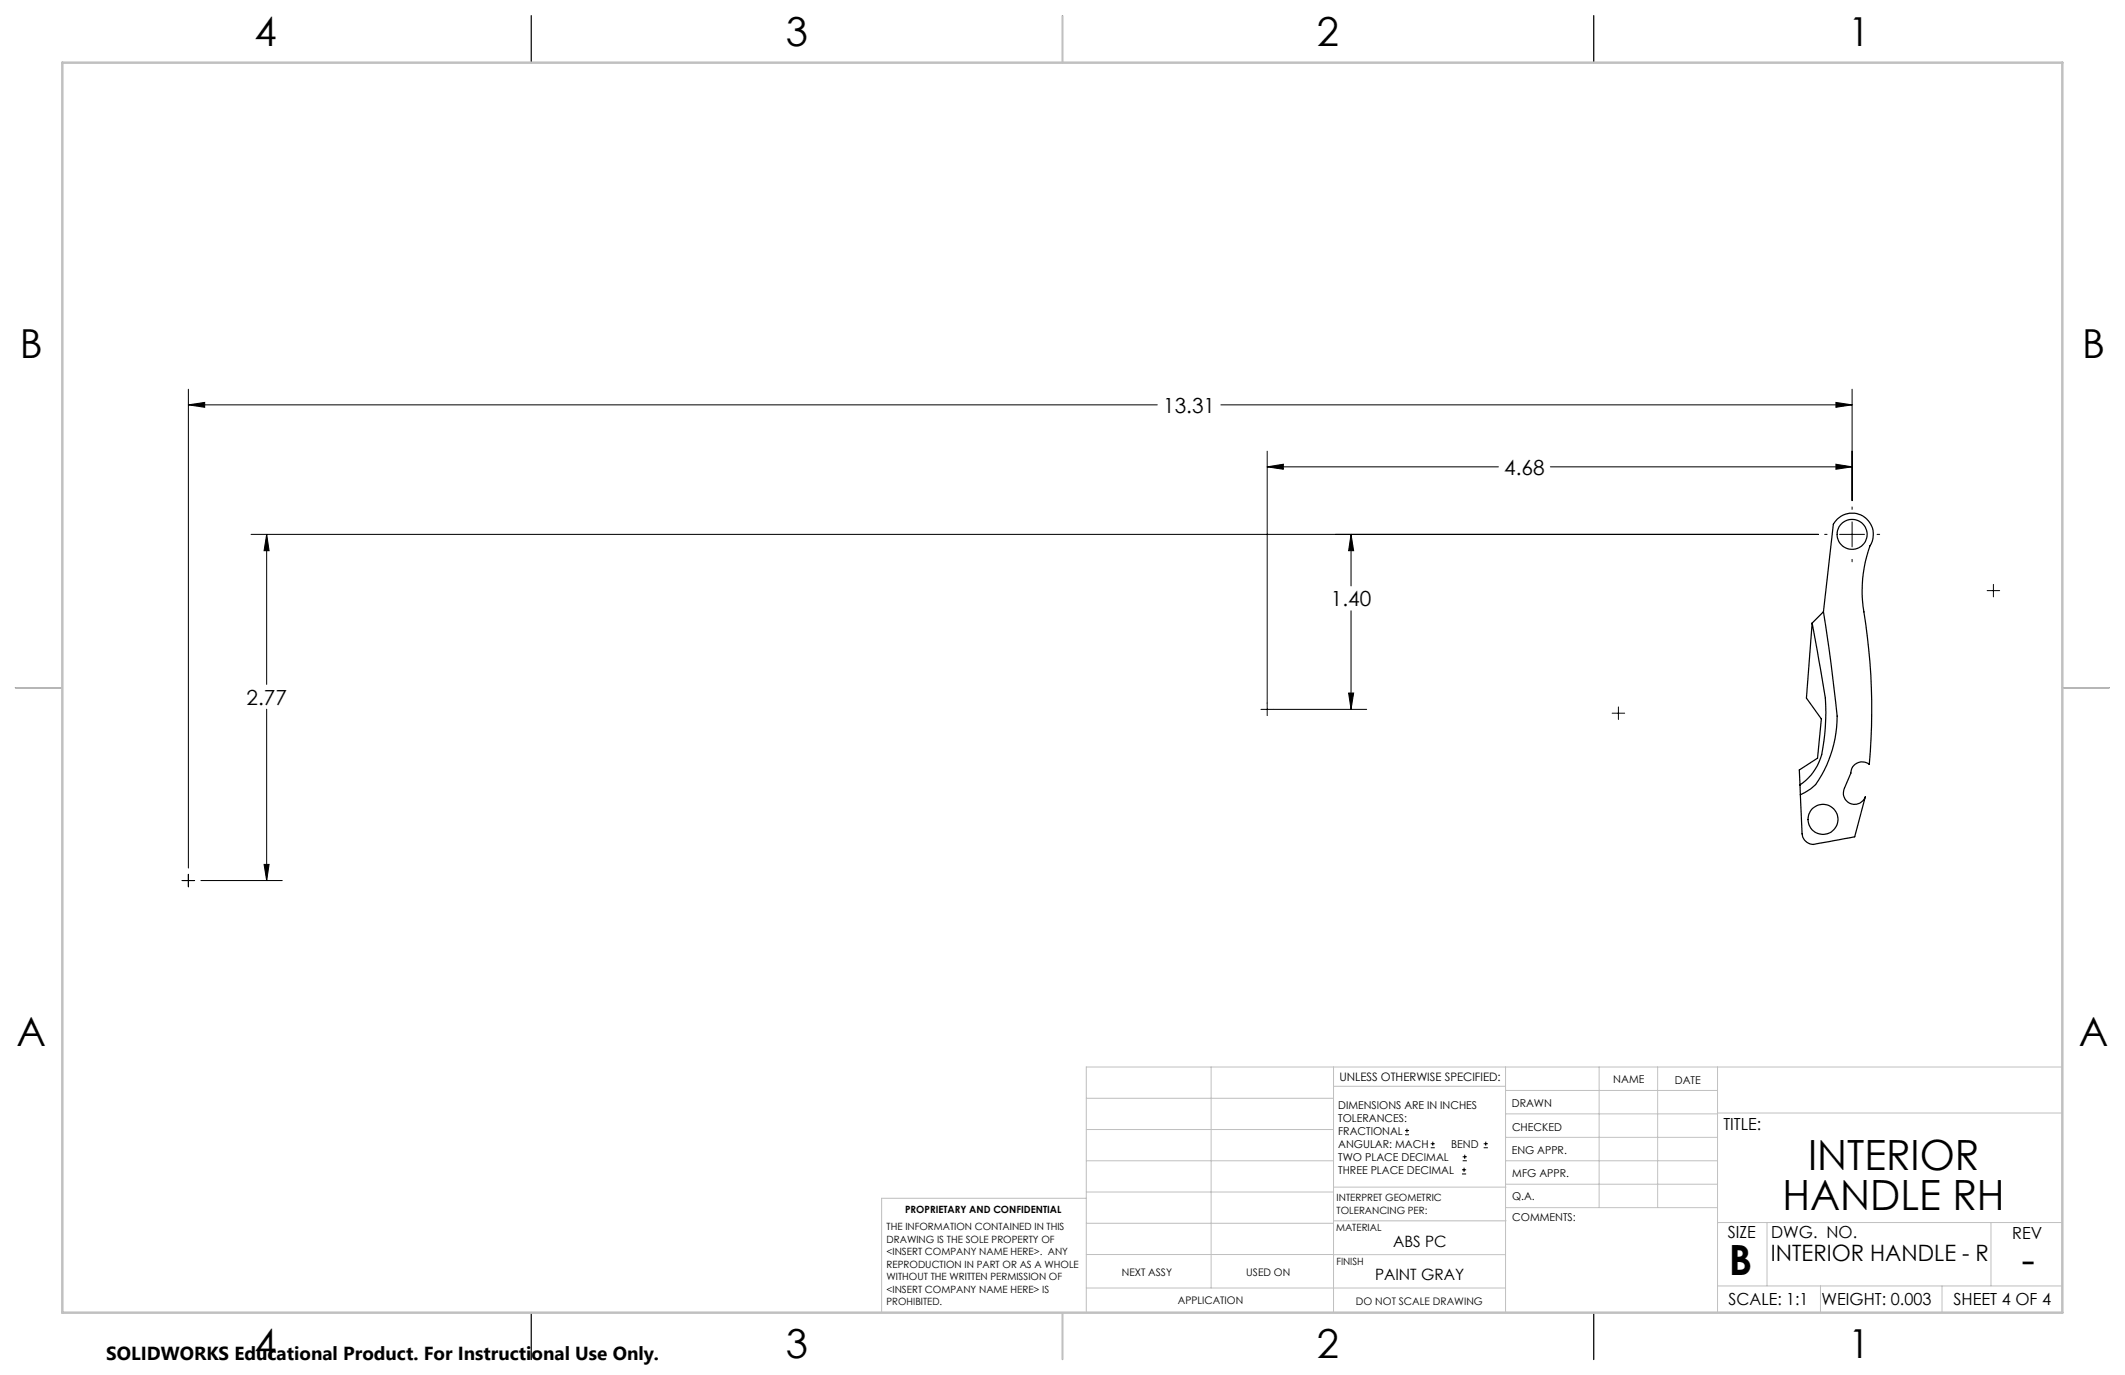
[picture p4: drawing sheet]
<svg xmlns="http://www.w3.org/2000/svg" width="432mm" height="279mm" viewBox="0 0 432 279" stroke-linecap="round" stroke-linejoin="round" font-family="sans-serif">
<g fill="none" stroke="#000" stroke-width=".25">
<path d="M108 3.2v9.5M215.9 3.2v9.5M323.8 3.2v9.5M3.1 139.7h9.6M368.2 126.6l1.8 9.5a38.7 38.7 0 0 1-.1 18 10.9 10.9 0 0 1-4.1 5.4M368.2 126.6l-1.1 15.3 3 4.2-.8 8-3.7 2.4 .2 3M370.5 124.3l2-17.8a4.3 4.3 0 0 1 6-1.7 4.3 4.3 0 0 1 1.5 6.1 28.2 28.2 0 0 0-.9 16 124.5 124.5 0 0 1 .7 28.4 2.29 2.29 0 0 0-2.4-.3 2.29 2.29 0 0 0-1.3 2.1l-1.3 3.1a2.3 2.3 0 0 0 1.2 3.1 2.3 2.3 0 0 0 3-1.4l-2.1 8.1-7.4 1.4a2.38 2.38 0 0 1-2.8-.7l-.4-.6-.1-.7-.4-7.9M370.5 124.3a358 358 0 0 1 2.8 21.2 23.3 23.3 0 0 1-4.7 14.2l-.7 .6-2.1 1.2M370.5 124.3l-2.3 2.3M419.1 139.7h9.5M365.8 159.5v2M108 266.7v9.6"/>
<path d="M215.9 266.7v9.6M323.8 266.7v9.6"/>
<circle cx="376.4" cy="108.6" r="3"/>
<circle cx="370.4" cy="166.5" r="3.1"/>
</g>
<g fill="none" stroke="#000" stroke-width=".2">
<path d="M38.3 79.1v97.3M376.3 79.1v22.6M38.3 82.3l3.3-.5v1zM38.3 82.3h196.9M248.1 82.3h128.2M257.5 94.9l3.3-.6v1.1zM257.5 91.7v53.7M257.5 94.9h47M315 94.9h61.3M373.1 94.3l3.2 .6-3.2 .5zM373.1 81.8l3.2 .5-3.2 .5zM51 108.6h318.5"/>
<path d="M54.2 108.6l.5 3.3h-1zM54.2 108.6v30.5M274.5 108.6l.6 3.3h-1.1zM274.5 108.6v10.5M370.8 108.6h.5M373.8 108.6h5.1M376.3 103v.5M376.3 106v5.1M376.3 113.7v.5M381.4 108.6h.6M405.1 118.7v2.6M274.5 124.1v20"/>
<path d="M403.8 120h2.5M54.2 144.1v34.8M256.2 144.1h21.5M274 140.8h1.1l-.6 3.3zM327.6 144.9h2.5M328.9 143.7v2.5M37 178.9h2.5M38.3 177.7v2.5M40.8 178.9h16.6M53.7 175.6h1l-.5 3.3zM285.5 230.6h.8M285.5 229.7h.8"/>
<path d="M285.9 229.3v.9M290.7 233.2h.8M290.7 232.4h.8M291.1 232v.8M297.1 238.5h.8M297.1 237.7h.8M297.2 235.9h.9M297.2 235.1h.9M297.5 237.3v.8M297.6 234.6v.9M301.5 233.2h.8M301.5 232.4h.8"/>
<path d="M301.9 232v.8"/>
</g>
<g fill="none" stroke="#c0c0c0" stroke-width=".2">
<path d="M246.1 216.8v44.9M271 216.8v49.9M305.9 216.8v49.9M324.9 216.8v28.6M336.8 216.8v28.6M349 216.8v49.9M419.1 216.8h-198.4v49.9M220.7 235.9h50.3M220.7 229.5h50.3M220.7 223.2h50.3M271 220.7h34.9M305.9 231.1h43.1"/>
<path d="M305.9 226.3h43.1M305.9 221.6h43.1M305.9 235.9h43.1M349 226.2h70.1M220.7 248.6h50.3M220.7 242.2h50.3M220.7 254.9h50.3M220.7 243.5h-41.6v23.2M271 255h34.9M271 248.1h35M271 241.2h35M305.9 240.6h43.1"/>
<path d="M306 245.4h43M349 248.4h70.1M359.1 248.4v12.9M404.6 248.4v12.9M220.7 261.7h85.2M349 261.3h70.1M369.9 261.3v5.4M394.6 261.3v5.4"/>
</g>
<path d="M215.9 3.2v9.5M3.1 139.7h9.6M419.1 139.7h9.5M215.9 266.7v9.6" fill="none" stroke="#c0c0c0" stroke-width=".25"/>
<path d="M12.7 12.7h406.4v254h-406.4z" fill="none" stroke="#c0c0c0" stroke-width=".5"/>
<path d="M373.1 94.3l3.2 .6-3.2 .5zM257.5 94.9l3.3-.6v1.1zM274.5 108.6l.6 3.3h-1.1zM274 140.8h1.1l-.6 3.3zM373.1 81.8l3.2 .5-3.2 .5zM38.3 82.3l3.3-.5v1zM54.2 108.6l.5 3.3h-1zM53.7 175.6h1l-.5 3.3z" fill="#000"/>
<g font-size="8.5">
<text x="367.4" y="237.7">INTERIOR</text>
<text x="362.2" y="245.8">HANDLE RH</text>
<text x="351.3" y="259">B</text>
<text x="410.8" y="258.9">-</text>
</g>
<g font-size="8.1">
<text x="51.7" y="9.3">4</text>
<text x="159.7" y="9.3">3</text>
<text x="267.6" y="9.3">2</text>
<text x="375.6" y="9.3">1</text>
<text x="4" y="72.8">B</text>
<text x="423.1" y="72.8">B</text>
<text x="3.3" y="212.5">A</text>
<text x="422.4" y="212.5">A</text>
<text x="51.7" y="276">4</text>
<text x="159.7" y="276">3</text>
<text x="267.6" y="276">2</text>
<text x="375.6" y="276">1</text>
</g>
<text font-size="4.6" x="359.9" y="256.2">INTERIOR HANDLE - R</text>
<g font-size="4.2">
<text x="236.4" y="83.9">13.31</text>
<text x="305.7" y="96.4">4.68</text>
<text x="270.4" y="123.2">1.40</text>
<text x="50.1" y="143.2">2.77</text>
</g>
<text font-size="3.8" x="21.6" y="276.3">SOLIDWORKS Educational Product. For Instructional Use Only.</text>
<g font-size="3.4">
<text x="350.2" y="229.5">TITLE:</text>
<text x="351.1" y="251.6">SIZE</text>
<text x="359.9" y="251.6">DWG. NO.</text>
<text x="408.9" y="251.7">REV</text>
<text x="351.2" y="265.2">SCALE: 1:1</text>
<text x="370.1" y="265.3">WEIGHT: 0.003</text>
<text x="396.9" y="265.2">SHEET 4 OF 4</text>
</g>
<g font-size="3.2">
<text x="283.1" y="253.3">ABS PC</text>
<text x="279.4" y="260.1">PAINT GRAY</text>
</g>
<text font-size="2.4" x="272.2" y="219.7">UNLESS OTHERWISE SPECIFIED:</text>
<g font-size="2.2">
<text x="327.8" y="220.1">NAME</text>
<text x="340.3" y="220.2">DATE</text>
<text x="271.9" y="225.3">DIMENSIONS ARE IN INCHES</text>
<text x="271.9" y="227.9">TOLERANCES:</text>
<text x="307.2" y="224.9">DRAWN</text>
<text x="271.9" y="230.6">FRACTIONAL</text>
<text x="271.9" y="233.2">ANGULAR: MACH</text>
<text x="294.9" y="233.2">BEND</text>
<text x="307.3" y="229.8">CHECKED</text>
<text x="271.9" y="235.9">TWO PLACE DECIMAL</text>
<text x="271.9" y="238.5">THREE PLACE DECIMAL</text>
<text x="307.2" y="234.5">ENG APPR.</text>
<text x="307.3" y="239.2">MFG APPR.</text>
<text x="307.3" y="243.9">Q.A.</text>
<text x="307.3" y="248.1">COMMENTS:</text>
</g>
<g font-size="2.1">
<text x="227.9" y="259.2">NEXT ASSY</text>
<text x="253.3" y="259.2">USED ON</text>
<text x="239.3" y="265">APPLICATION</text>
<text x="275.5" y="265.1">DO NOT SCALE DRAWING</text>
</g>
<g font-size="2">
<text x="271.6" y="244.1">INTERPRET GEOMETRIC</text>
<text x="180.2" y="250">THE INFORMATION CONTAINED IN THIS</text>
<text x="183.9" y="246.4">PROPRIETARY AND CONFIDENTIAL</text>
<text x="271.5" y="250.2">MATERIAL</text>
<text x="271.6" y="246.6">TOLERANCING PER:</text>
<text x="180.2" y="252.5">DRAWING IS THE SOLE PROPERTY OF</text>
<text x="180.2" y="255.1">&lt;INSERT COMPANY NAME HERE&gt;. ANY</text>
<text x="180.2" y="257.6">REPRODUCTION IN PART OR AS A WHOLE</text>
<text x="271.5" y="257">FINISH</text>
<text x="180.2" y="260.1">WITHOUT THE WRITTEN PERMISSION OF</text>
<text x="180.2" y="262.6">&lt;INSERT COMPANY NAME HERE&gt; IS</text>
<text x="180.2" y="265.2">PROHIBITED.</text>
</g>
</svg>
